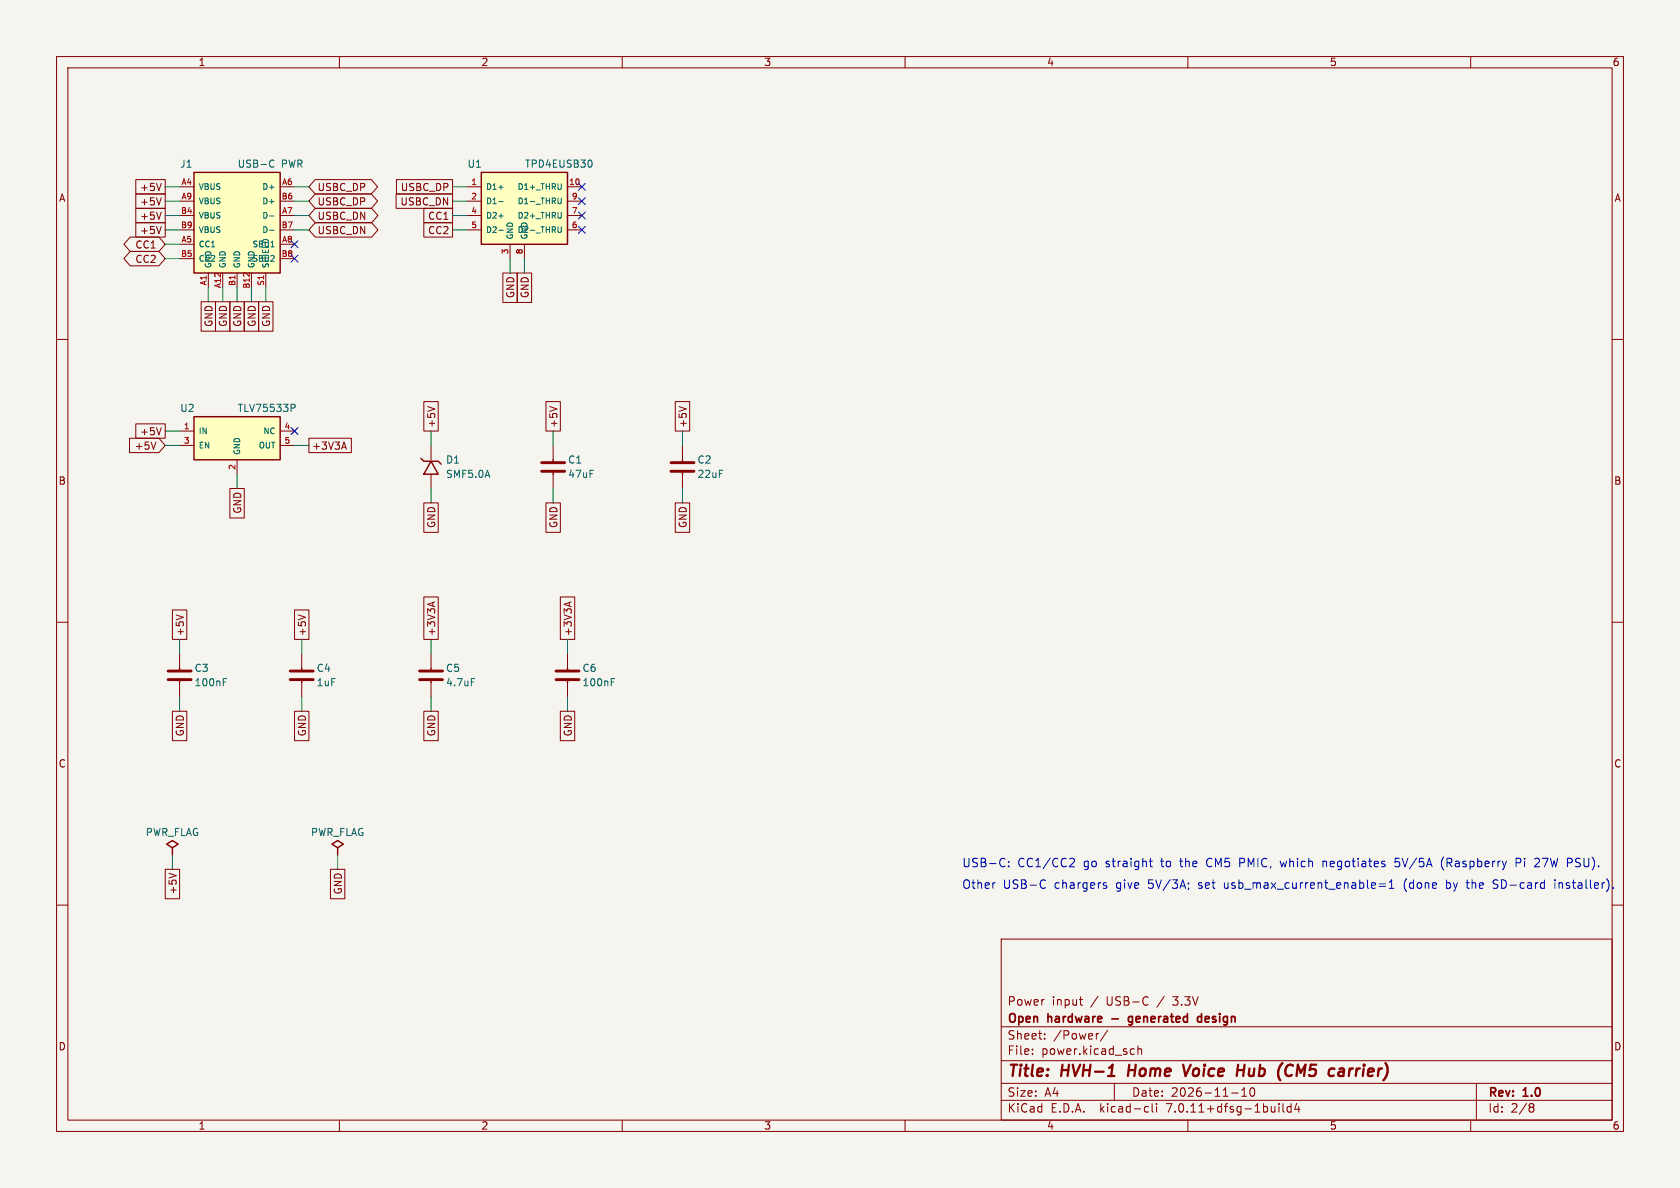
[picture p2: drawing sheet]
(kicad_sch (version 20230121) (generator eeschema)
 (paper "A4")
 (title_block (title "HVH-1 Home Voice Hub (CM5 carrier)") (date "2026-11-10") (rev "1.0") (company "Open hardware - generated design")
  (comment 1 "Power input / USB-C / 3.3V") (comment 2 ""))
 (lib_symbols
  (symbol "hvh:C" (pin_numbers hide) (pin_names (offset 0) hide) (in_bom yes) (on_board yes)
   (property "Reference" "C" (at 2.54 1.31 0) (effects (font (size 1.27 1.27)) (justify left)))
   (property "Value" "C" (at 2.54 -1.31 0) (effects (font (size 1.27 1.27)) (justify left)))
   (property "Footprint" "" (at 0 0 0) (effects (font (size 1.27 1.27)) hide))
   (property "Datasheet" "" (at 0 0 0) (effects (font (size 1.27 1.27)) hide))
   (symbol "C_0_1"
    (polyline (pts (xy -2.032 0.762) (xy 2.032 0.762)) (stroke (width 0.508) (type default)) (fill (type none)))
    (polyline (pts (xy -2.032 -0.762) (xy 2.032 -0.762)) (stroke (width 0.508) (type default)) (fill (type none)))
    (polyline (pts (xy 0 1.27) (xy 0 0.762)) (stroke (width 0.254) (type default)) (fill (type none)))
    (polyline (pts (xy 0 -0.762) (xy 0 -1.27)) (stroke (width 0.254) (type default)) (fill (type none))))
   (symbol "C_1_1"
    (pin passive line (at 0.00 3.81 270) (length 2.54) (name "~" (effects (font (size 1.016 1.016)))) (number "1" (effects (font (size 1.016 1.016)))))
    (pin passive line (at 0.00 -3.81 90) (length 2.54) (name "~" (effects (font (size 1.016 1.016)))) (number "2" (effects (font (size 1.016 1.016)))))))
  (symbol "hvh:PWR_FLAG" (power) (pin_numbers hide) (pin_names (offset 0) hide) (in_bom yes) (on_board yes)
   (property "Reference" "#FLG" (at 2.54 0.040000000000000036 0) (effects (font (size 1.27 1.27)) (justify left)))
   (property "Value" "PWR_FLAG" (at 2.54 -0.040000000000000036 0) (effects (font (size 1.27 1.27)) (justify left)))
   (property "Footprint" "" (at 0 0 0) (effects (font (size 1.27 1.27)) hide))
   (property "Datasheet" "" (at 0 0 0) (effects (font (size 1.27 1.27)) hide))
   (symbol "PWR_FLAG_0_1"
    (polyline (pts (xy 0 0) (xy 0 1.27) (xy -1.016 1.905) (xy 0 2.54) (xy 1.016 1.905) (xy 0 1.27)) (stroke (width 0.254) (type default)) (fill (type none))))
   (symbol "PWR_FLAG_1_1"
    (pin power_out line (at 0.00 0.00 90) (length 0) hide (name "pwr" (effects (font (size 1.016 1.016)))) (number "1" (effects (font (size 1.016 1.016)))))))
  (symbol "hvh:TLV75533" (pin_names (offset 0.762)) (in_bom yes) (on_board yes)
   (property "Reference" "U" (at -7.619999999999999 5.58 0) (effects (font (size 1.27 1.27)) (justify left)))
   (property "Value" "TLV75533" (at -7.619999999999999 -5.58 0) (effects (font (size 1.27 1.27)) (justify left)))
   (property "Footprint" "" (at 0 0 0) (effects (font (size 1.27 1.27)) hide))
   (property "Datasheet" "" (at 0 0 0) (effects (font (size 1.27 1.27)) hide))
   (symbol "TLV75533_0_1"
    (rectangle (start -7.62 3.81) (end 7.62 -3.81) (stroke (width 0.254) (type default)) (fill (type background))))
   (symbol "TLV75533_1_1"
    (pin power_in line (at -10.16 1.27 0) (length 2.54) (name "IN" (effects (font (size 1.016 1.016)))) (number "1" (effects (font (size 1.016 1.016)))))
    (pin input line (at -10.16 -1.27 0) (length 2.54) (name "EN" (effects (font (size 1.016 1.016)))) (number "3" (effects (font (size 1.016 1.016)))))
    (pin power_in line (at 0.00 -6.35 90) (length 2.54) (name "GND" (effects (font (size 1.016 1.016)))) (number "2" (effects (font (size 1.016 1.016)))))
    (pin no_connect line (at 10.16 1.27 180) (length 2.54) (name "NC" (effects (font (size 1.016 1.016)))) (number "4" (effects (font (size 1.016 1.016)))))
    (pin power_out line (at 10.16 -1.27 180) (length 2.54) (name "OUT" (effects (font (size 1.016 1.016)))) (number "5" (effects (font (size 1.016 1.016)))))))
  (symbol "hvh:TPD4EUSB30" (pin_names (offset 0.762)) (in_bom yes) (on_board yes)
   (property "Reference" "U" (at -7.62 8.12 0) (effects (font (size 1.27 1.27)) (justify left)))
   (property "Value" "TPD4EUSB30" (at -7.62 -8.12 0) (effects (font (size 1.27 1.27)) (justify left)))
   (property "Footprint" "" (at 0 0 0) (effects (font (size 1.27 1.27)) hide))
   (property "Datasheet" "" (at 0 0 0) (effects (font (size 1.27 1.27)) hide))
   (symbol "TPD4EUSB30_0_1"
    (rectangle (start -7.62 6.35) (end 7.62 -6.35) (stroke (width 0.254) (type default)) (fill (type background))))
   (symbol "TPD4EUSB30_1_1"
    (pin passive line (at -10.16 3.81 0) (length 2.54) (name "D1+" (effects (font (size 1.016 1.016)))) (number "1" (effects (font (size 1.016 1.016)))))
    (pin passive line (at 10.16 3.81 180) (length 2.54) (name "D1+_THRU" (effects (font (size 1.016 1.016)))) (number "10" (effects (font (size 1.016 1.016)))))
    (pin passive line (at -10.16 1.27 0) (length 2.54) (name "D1-" (effects (font (size 1.016 1.016)))) (number "2" (effects (font (size 1.016 1.016)))))
    (pin passive line (at 10.16 1.27 180) (length 2.54) (name "D1-_THRU" (effects (font (size 1.016 1.016)))) (number "9" (effects (font (size 1.016 1.016)))))
    (pin passive line (at -10.16 -1.27 0) (length 2.54) (name "D2+" (effects (font (size 1.016 1.016)))) (number "4" (effects (font (size 1.016 1.016)))))
    (pin passive line (at 10.16 -1.27 180) (length 2.54) (name "D2+_THRU" (effects (font (size 1.016 1.016)))) (number "7" (effects (font (size 1.016 1.016)))))
    (pin passive line (at -10.16 -3.81 0) (length 2.54) (name "D2-" (effects (font (size 1.016 1.016)))) (number "5" (effects (font (size 1.016 1.016)))))
    (pin passive line (at 10.16 -3.81 180) (length 2.54) (name "D2-_THRU" (effects (font (size 1.016 1.016)))) (number "6" (effects (font (size 1.016 1.016)))))
    (pin power_in line (at -2.54 -8.89 90) (length 2.54) (name "GND" (effects (font (size 1.016 1.016)))) (number "3" (effects (font (size 1.016 1.016)))))
    (pin passive line (at 0.00 -8.89 90) (length 2.54) (name "GND" (effects (font (size 1.016 1.016)))) (number "8" (effects (font (size 1.016 1.016)))))))
  (symbol "hvh:TVS" (pin_numbers hide) (pin_names (offset 0) hide) (in_bom yes) (on_board yes)
   (property "Reference" "D" (at 2.54 1.31 0) (effects (font (size 1.27 1.27)) (justify left)))
   (property "Value" "TVS" (at 2.54 -1.31 0) (effects (font (size 1.27 1.27)) (justify left)))
   (property "Footprint" "" (at 0 0 0) (effects (font (size 1.27 1.27)) hide))
   (property "Datasheet" "" (at 0 0 0) (effects (font (size 1.27 1.27)) hide))
   (symbol "TVS_0_1"
    (polyline (pts (xy -1.27 -1.27) (xy 1.27 -1.27) (xy 0 1.016) (xy -1.27 -1.27)) (stroke (width 0.254) (type default)) (fill (type none)))
    (polyline (pts (xy -1.778 1.524) (xy -1.27 1.016) (xy 1.27 1.016) (xy 1.778 0.508)) (stroke (width 0.254) (type default)) (fill (type none))))
   (symbol "TVS_1_1"
    (pin passive line (at 0.00 3.81 270) (length 2.54) (name "~" (effects (font (size 1.016 1.016)))) (number "1" (effects (font (size 1.016 1.016)))))
    (pin passive line (at 0.00 -3.81 90) (length 2.54) (name "~" (effects (font (size 1.016 1.016)))) (number "2" (effects (font (size 1.016 1.016)))))))
  (symbol "hvh:USBC" (pin_names (offset 0.762)) (in_bom yes) (on_board yes)
   (property "Reference" "J" (at -7.62 10.66 0) (effects (font (size 1.27 1.27)) (justify left)))
   (property "Value" "USBC" (at -7.62 -10.66 0) (effects (font (size 1.27 1.27)) (justify left)))
   (property "Footprint" "" (at 0 0 0) (effects (font (size 1.27 1.27)) hide))
   (property "Datasheet" "" (at 0 0 0) (effects (font (size 1.27 1.27)) hide))
   (symbol "USBC_0_1"
    (rectangle (start -7.62 8.89) (end 7.62 -8.89) (stroke (width 0.254) (type default)) (fill (type background))))
   (symbol "USBC_1_1"
    (pin passive line (at -10.16 6.35 0) (length 2.54) (name "VBUS" (effects (font (size 1.016 1.016)))) (number "A4" (effects (font (size 1.016 1.016)))))
    (pin passive line (at -10.16 3.81 0) (length 2.54) (name "VBUS" (effects (font (size 1.016 1.016)))) (number "A9" (effects (font (size 1.016 1.016)))))
    (pin passive line (at -10.16 1.27 0) (length 2.54) (name "VBUS" (effects (font (size 1.016 1.016)))) (number "B4" (effects (font (size 1.016 1.016)))))
    (pin passive line (at -10.16 -1.27 0) (length 2.54) (name "VBUS" (effects (font (size 1.016 1.016)))) (number "B9" (effects (font (size 1.016 1.016)))))
    (pin bidirectional line (at -10.16 -3.81 0) (length 2.54) (name "CC1" (effects (font (size 1.016 1.016)))) (number "A5" (effects (font (size 1.016 1.016)))))
    (pin bidirectional line (at -10.16 -6.35 0) (length 2.54) (name "CC2" (effects (font (size 1.016 1.016)))) (number "B5" (effects (font (size 1.016 1.016)))))
    (pin bidirectional line (at 10.16 6.35 180) (length 2.54) (name "D+" (effects (font (size 1.016 1.016)))) (number "A6" (effects (font (size 1.016 1.016)))))
    (pin bidirectional line (at 10.16 3.81 180) (length 2.54) (name "D+" (effects (font (size 1.016 1.016)))) (number "B6" (effects (font (size 1.016 1.016)))))
    (pin bidirectional line (at 10.16 1.27 180) (length 2.54) (name "D-" (effects (font (size 1.016 1.016)))) (number "A7" (effects (font (size 1.016 1.016)))))
    (pin bidirectional line (at 10.16 -1.27 180) (length 2.54) (name "D-" (effects (font (size 1.016 1.016)))) (number "B7" (effects (font (size 1.016 1.016)))))
    (pin bidirectional line (at 10.16 -3.81 180) (length 2.54) (name "SBU1" (effects (font (size 1.016 1.016)))) (number "A8" (effects (font (size 1.016 1.016)))))
    (pin bidirectional line (at 10.16 -6.35 180) (length 2.54) (name "SBU2" (effects (font (size 1.016 1.016)))) (number "B8" (effects (font (size 1.016 1.016)))))
    (pin passive line (at -5.08 -11.43 90) (length 2.54) (name "GND" (effects (font (size 1.016 1.016)))) (number "A1" (effects (font (size 1.016 1.016)))))
    (pin passive line (at -2.54 -11.43 90) (length 2.54) (name "GND" (effects (font (size 1.016 1.016)))) (number "A12" (effects (font (size 1.016 1.016)))))
    (pin passive line (at 0.00 -11.43 90) (length 2.54) (name "GND" (effects (font (size 1.016 1.016)))) (number "B1" (effects (font (size 1.016 1.016)))))
    (pin passive line (at 2.54 -11.43 90) (length 2.54) (name "GND" (effects (font (size 1.016 1.016)))) (number "B12" (effects (font (size 1.016 1.016)))))
    (pin passive line (at 5.08 -11.43 90) (length 2.54) (name "SHIELD" (effects (font (size 1.016 1.016)))) (number "S1" (effects (font (size 1.016 1.016))))))))
 (symbol (lib_id "hvh:USBC") (at 41.91 39.37 0) (unit 1) (in_bom yes) (on_board yes) (dnp no)
  (property "Reference" "J1" (at 31.75 28.98 0) (effects (font (size 1.27 1.27)) (justify left)))
  (property "Value" "USB-C PWR" (at 41.91 28.98 0) (effects (font (size 1.27 1.27)) (justify left)))
  (property "Footprint" "Connector_USB:USB_C_Receptacle_HRO_TYPE-C-31-M-12" (at 41.91 39.37 0) (effects (font (size 1.27 1.27)) (justify left) hide))
  (property "Datasheet" "" (at 41.91 39.37 0) (effects (font (size 1.27 1.27)) (justify left) hide))
  (property "LCSC" "C165948" (at 41.91 39.37 0) (effects (font (size 1.27 1.27)) (justify left) hide))
  (property "MPN" "TYPE-C-31-M-12" (at 41.91 39.37 0) (effects (font (size 1.27 1.27)) (justify left) hide))
  (property "Manufacturer" "Korean Hroparts" (at 41.91 39.37 0) (effects (font (size 1.27 1.27)) (justify left) hide))
  (property "Description" "USB-C receptacle 16P" (at 41.91 39.37 0) (effects (font (size 1.27 1.27)) (justify left) hide)) (pin "A4") (pin "A9") (pin "B4") (pin "B9") (pin "A5") (pin "B5") (pin "A6") (pin "B6") (pin "A7") (pin "B7") (pin "A8") (pin "B8") (pin "A1") (pin "A12") (pin "B1") (pin "B12") (pin "S1"))
 (wire (pts (xy 31.75 33.02) (xy 29.21 33.02)) (stroke (width 0) (type default)))
 (global_label "+5V" (shape passive) (at 29.21 33.02 180) (fields_autoplaced) (effects (font (size 1.27 1.27)) (justify right))
  (property "Intersheetrefs" "${INTERSHEET_REFS}" (at 29.21 33.02 0) (effects (font (size 1.27 1.27)) hide)))
 (wire (pts (xy 31.75 35.56) (xy 29.21 35.56)) (stroke (width 0) (type default)))
 (global_label "+5V" (shape passive) (at 29.21 35.56 180) (fields_autoplaced) (effects (font (size 1.27 1.27)) (justify right))
  (property "Intersheetrefs" "${INTERSHEET_REFS}" (at 29.21 35.56 0) (effects (font (size 1.27 1.27)) hide)))
 (wire (pts (xy 31.75 38.1) (xy 29.21 38.1)) (stroke (width 0) (type default)))
 (global_label "+5V" (shape passive) (at 29.21 38.1 180) (fields_autoplaced) (effects (font (size 1.27 1.27)) (justify right))
  (property "Intersheetrefs" "${INTERSHEET_REFS}" (at 29.21 38.1 0) (effects (font (size 1.27 1.27)) hide)))
 (wire (pts (xy 31.75 40.64) (xy 29.21 40.64)) (stroke (width 0) (type default)))
 (global_label "+5V" (shape passive) (at 29.21 40.64 180) (fields_autoplaced) (effects (font (size 1.27 1.27)) (justify right))
  (property "Intersheetrefs" "${INTERSHEET_REFS}" (at 29.21 40.64 0) (effects (font (size 1.27 1.27)) hide)))
 (wire (pts (xy 31.75 43.18) (xy 29.21 43.18)) (stroke (width 0) (type default)))
 (global_label "CC1" (shape bidirectional) (at 29.21 43.18 180) (fields_autoplaced) (effects (font (size 1.27 1.27)) (justify right))
  (property "Intersheetrefs" "${INTERSHEET_REFS}" (at 29.21 43.18 0) (effects (font (size 1.27 1.27)) hide)))
 (wire (pts (xy 31.75 45.72) (xy 29.21 45.72)) (stroke (width 0) (type default)))
 (global_label "CC2" (shape bidirectional) (at 29.21 45.72 180) (fields_autoplaced) (effects (font (size 1.27 1.27)) (justify right))
  (property "Intersheetrefs" "${INTERSHEET_REFS}" (at 29.21 45.72 0) (effects (font (size 1.27 1.27)) hide)))
 (wire (pts (xy 52.07 33.02) (xy 54.61 33.02)) (stroke (width 0) (type default)))
 (global_label "USBC_DP" (shape bidirectional) (at 54.61 33.02 0) (fields_autoplaced) (effects (font (size 1.27 1.27)) (justify left))
  (property "Intersheetrefs" "${INTERSHEET_REFS}" (at 54.61 33.02 0) (effects (font (size 1.27 1.27)) hide)))
 (wire (pts (xy 52.07 35.56) (xy 54.61 35.56)) (stroke (width 0) (type default)))
 (global_label "USBC_DP" (shape bidirectional) (at 54.61 35.56 0) (fields_autoplaced) (effects (font (size 1.27 1.27)) (justify left))
  (property "Intersheetrefs" "${INTERSHEET_REFS}" (at 54.61 35.56 0) (effects (font (size 1.27 1.27)) hide)))
 (wire (pts (xy 52.07 38.1) (xy 54.61 38.1)) (stroke (width 0) (type default)))
 (global_label "USBC_DN" (shape bidirectional) (at 54.61 38.1 0) (fields_autoplaced) (effects (font (size 1.27 1.27)) (justify left))
  (property "Intersheetrefs" "${INTERSHEET_REFS}" (at 54.61 38.1 0) (effects (font (size 1.27 1.27)) hide)))
 (wire (pts (xy 52.07 40.64) (xy 54.61 40.64)) (stroke (width 0) (type default)))
 (global_label "USBC_DN" (shape bidirectional) (at 54.61 40.64 0) (fields_autoplaced) (effects (font (size 1.27 1.27)) (justify left))
  (property "Intersheetrefs" "${INTERSHEET_REFS}" (at 54.61 40.64 0) (effects (font (size 1.27 1.27)) hide)))
 (no_connect (at 52.07 43.18))
 (no_connect (at 52.07 45.72))
 (wire (pts (xy 36.83 50.8) (xy 36.83 53.34)) (stroke (width 0) (type default)))
 (global_label "GND" (shape passive) (at 36.83 53.34 270) (fields_autoplaced) (effects (font (size 1.27 1.27)) (justify right))
  (property "Intersheetrefs" "${INTERSHEET_REFS}" (at 36.83 53.34 0) (effects (font (size 1.27 1.27)) hide)))
 (wire (pts (xy 39.37 50.8) (xy 39.37 53.34)) (stroke (width 0) (type default)))
 (global_label "GND" (shape passive) (at 39.37 53.34 270) (fields_autoplaced) (effects (font (size 1.27 1.27)) (justify right))
  (property "Intersheetrefs" "${INTERSHEET_REFS}" (at 39.37 53.34 0) (effects (font (size 1.27 1.27)) hide)))
 (wire (pts (xy 41.91 50.8) (xy 41.91 53.34)) (stroke (width 0) (type default)))
 (global_label "GND" (shape passive) (at 41.91 53.34 270) (fields_autoplaced) (effects (font (size 1.27 1.27)) (justify right))
  (property "Intersheetrefs" "${INTERSHEET_REFS}" (at 41.91 53.34 0) (effects (font (size 1.27 1.27)) hide)))
 (wire (pts (xy 44.45 50.8) (xy 44.45 53.34)) (stroke (width 0) (type default)))
 (global_label "GND" (shape passive) (at 44.45 53.34 270) (fields_autoplaced) (effects (font (size 1.27 1.27)) (justify right))
  (property "Intersheetrefs" "${INTERSHEET_REFS}" (at 44.45 53.34 0) (effects (font (size 1.27 1.27)) hide)))
 (wire (pts (xy 46.99 50.8) (xy 46.99 53.34)) (stroke (width 0) (type default)))
 (global_label "GND" (shape passive) (at 46.99 53.34 270) (fields_autoplaced) (effects (font (size 1.27 1.27)) (justify right))
  (property "Intersheetrefs" "${INTERSHEET_REFS}" (at 46.99 53.34 0) (effects (font (size 1.27 1.27)) hide)))
 (symbol (lib_id "hvh:TPD4EUSB30") (at 92.71 36.83 0) (unit 1) (in_bom yes) (on_board yes) (dnp no)
  (property "Reference" "U1" (at 82.55 28.98 0) (effects (font (size 1.27 1.27)) (justify left)))
  (property "Value" "TPD4EUSB30" (at 92.71 28.98 0) (effects (font (size 1.27 1.27)) (justify left)))
  (property "Footprint" "Package_SON:USON-10_2.5x1.0mm_P0.5mm" (at 92.71 36.83 0) (effects (font (size 1.27 1.27)) (justify left) hide))
  (property "Datasheet" "" (at 92.71 36.83 0) (effects (font (size 1.27 1.27)) (justify left) hide))
  (property "LCSC" "C90627" (at 92.71 36.83 0) (effects (font (size 1.27 1.27)) (justify left) hide))
  (property "MPN" "TPD4EUSB30DQAR" (at 92.71 36.83 0) (effects (font (size 1.27 1.27)) (justify left) hide))
  (property "Manufacturer" "Texas Instruments" (at 92.71 36.83 0) (effects (font (size 1.27 1.27)) (justify left) hide))
  (property "Description" "4-ch low-cap ESD (USB3/Ethernet)" (at 92.71 36.83 0) (effects (font (size 1.27 1.27)) (justify left) hide)) (pin "1") (pin "10") (pin "2") (pin "9") (pin "4") (pin "7") (pin "5") (pin "6") (pin "3") (pin "8"))
 (wire (pts (xy 82.55 33.02) (xy 80.01 33.02)) (stroke (width 0) (type default)))
 (global_label "USBC_DP" (shape passive) (at 80.01 33.02 180) (fields_autoplaced) (effects (font (size 1.27 1.27)) (justify right))
  (property "Intersheetrefs" "${INTERSHEET_REFS}" (at 80.01 33.02 0) (effects (font (size 1.27 1.27)) hide)))
 (no_connect (at 102.87 33.02))
 (wire (pts (xy 82.55 35.56) (xy 80.01 35.56)) (stroke (width 0) (type default)))
 (global_label "USBC_DN" (shape passive) (at 80.01 35.56 180) (fields_autoplaced) (effects (font (size 1.27 1.27)) (justify right))
  (property "Intersheetrefs" "${INTERSHEET_REFS}" (at 80.01 35.56 0) (effects (font (size 1.27 1.27)) hide)))
 (no_connect (at 102.87 35.56))
 (wire (pts (xy 82.55 38.1) (xy 80.01 38.1)) (stroke (width 0) (type default)))
 (global_label "CC1" (shape passive) (at 80.01 38.1 180) (fields_autoplaced) (effects (font (size 1.27 1.27)) (justify right))
  (property "Intersheetrefs" "${INTERSHEET_REFS}" (at 80.01 38.1 0) (effects (font (size 1.27 1.27)) hide)))
 (no_connect (at 102.87 38.1))
 (wire (pts (xy 82.55 40.64) (xy 80.01 40.64)) (stroke (width 0) (type default)))
 (global_label "CC2" (shape passive) (at 80.01 40.64 180) (fields_autoplaced) (effects (font (size 1.27 1.27)) (justify right))
  (property "Intersheetrefs" "${INTERSHEET_REFS}" (at 80.01 40.64 0) (effects (font (size 1.27 1.27)) hide)))
 (no_connect (at 102.87 40.64))
 (wire (pts (xy 90.17 45.72) (xy 90.17 48.26)) (stroke (width 0) (type default)))
 (global_label "GND" (shape passive) (at 90.17 48.26 270) (fields_autoplaced) (effects (font (size 1.27 1.27)) (justify right))
  (property "Intersheetrefs" "${INTERSHEET_REFS}" (at 90.17 48.26 0) (effects (font (size 1.27 1.27)) hide)))
 (wire (pts (xy 92.71 45.72) (xy 92.71 48.26)) (stroke (width 0) (type default)))
 (global_label "GND" (shape passive) (at 92.71 48.26 270) (fields_autoplaced) (effects (font (size 1.27 1.27)) (justify right))
  (property "Intersheetrefs" "${INTERSHEET_REFS}" (at 92.71 48.26 0) (effects (font (size 1.27 1.27)) hide)))
 (symbol (lib_id "hvh:TLV75533") (at 41.91 77.47 0) (unit 1) (in_bom yes) (on_board yes) (dnp no)
  (property "Reference" "U2" (at 31.75 72.16 0) (effects (font (size 1.27 1.27)) (justify left)))
  (property "Value" "TLV75533P" (at 41.91 72.16 0) (effects (font (size 1.27 1.27)) (justify left)))
  (property "Footprint" "Package_TO_SOT_SMD:SOT-23-5" (at 41.91 77.47 0) (effects (font (size 1.27 1.27)) (justify left) hide))
  (property "Datasheet" "" (at 41.91 77.47 0) (effects (font (size 1.27 1.27)) (justify left) hide))
  (property "LCSC" "C404027" (at 41.91 77.47 0) (effects (font (size 1.27 1.27)) (justify left) hide))
  (property "MPN" "TLV75533PDBVR" (at 41.91 77.47 0) (effects (font (size 1.27 1.27)) (justify left) hide))
  (property "Manufacturer" "Texas Instruments" (at 41.91 77.47 0) (effects (font (size 1.27 1.27)) (justify left) hide))
  (property "Description" "LDO 3.3V 500mA" (at 41.91 77.47 0) (effects (font (size 1.27 1.27)) (justify left) hide)) (pin "1") (pin "3") (pin "2") (pin "4") (pin "5"))
 (wire (pts (xy 31.75 76.2) (xy 29.21 76.2)) (stroke (width 0) (type default)))
 (global_label "+5V" (shape passive) (at 29.21 76.2 180) (fields_autoplaced) (effects (font (size 1.27 1.27)) (justify right))
  (property "Intersheetrefs" "${INTERSHEET_REFS}" (at 29.21 76.2 0) (effects (font (size 1.27 1.27)) hide)))
 (wire (pts (xy 31.75 78.74) (xy 29.21 78.74)) (stroke (width 0) (type default)))
 (global_label "+5V" (shape input) (at 29.21 78.74 180) (fields_autoplaced) (effects (font (size 1.27 1.27)) (justify right))
  (property "Intersheetrefs" "${INTERSHEET_REFS}" (at 29.21 78.74 0) (effects (font (size 1.27 1.27)) hide)))
 (wire (pts (xy 41.91 83.82) (xy 41.91 86.36)) (stroke (width 0) (type default)))
 (global_label "GND" (shape passive) (at 41.91 86.36 270) (fields_autoplaced) (effects (font (size 1.27 1.27)) (justify right))
  (property "Intersheetrefs" "${INTERSHEET_REFS}" (at 41.91 86.36 0) (effects (font (size 1.27 1.27)) hide)))
 (no_connect (at 52.07 76.2))
 (wire (pts (xy 52.07 78.74) (xy 54.61 78.74)) (stroke (width 0) (type default)))
 (global_label "+3V3A" (shape passive) (at 54.61 78.74 0) (fields_autoplaced) (effects (font (size 1.27 1.27)) (justify left))
  (property "Intersheetrefs" "${INTERSHEET_REFS}" (at 54.61 78.74 0) (effects (font (size 1.27 1.27)) hide)))
 (symbol (lib_id "hvh:TVS") (at 76.2 82.55 0) (unit 1) (in_bom yes) (on_board yes) (dnp no)
  (property "Reference" "D1" (at 78.74 81.28 0) (effects (font (size 1.27 1.27)) (justify left)))
  (property "Value" "SMF5.0A" (at 78.74 83.82 0) (effects (font (size 1.27 1.27)) (justify left)))
  (property "Footprint" "Diode_SMD:D_SMF" (at 76.20 82.55 0) (effects (font (size 1.27 1.27)) (justify left) hide))
  (property "Datasheet" "" (at 76.20 82.55 0) (effects (font (size 1.27 1.27)) (justify left) hide))
  (property "LCSC" "C193402" (at 76.20 82.55 0) (effects (font (size 1.27 1.27)) (justify left) hide))
  (property "MPN" "SMF5.0A" (at 76.20 82.55 0) (effects (font (size 1.27 1.27)) (justify left) hide))
  (property "Manufacturer" "LGE/various" (at 76.20 82.55 0) (effects (font (size 1.27 1.27)) (justify left) hide))
  (property "Description" "TVS 5V unidirectional 200W SOD-123FL" (at 76.20 82.55 0) (effects (font (size 1.27 1.27)) (justify left) hide)) (pin "1") (pin "2"))
 (wire (pts (xy 76.2 78.74) (xy 76.2 76.2)) (stroke (width 0) (type default)))
 (global_label "+5V" (shape passive) (at 76.2 76.2 90) (fields_autoplaced) (effects (font (size 1.27 1.27)) (justify left))
  (property "Intersheetrefs" "${INTERSHEET_REFS}" (at 76.2 76.2 0) (effects (font (size 1.27 1.27)) hide)))
 (wire (pts (xy 76.2 86.36) (xy 76.2 88.9)) (stroke (width 0) (type default)))
 (global_label "GND" (shape passive) (at 76.2 88.9 270) (fields_autoplaced) (effects (font (size 1.27 1.27)) (justify right))
  (property "Intersheetrefs" "${INTERSHEET_REFS}" (at 76.2 88.9 0) (effects (font (size 1.27 1.27)) hide)))
 (symbol (lib_id "hvh:C") (at 97.79 82.55 0) (unit 1) (in_bom yes) (on_board yes) (dnp no)
  (property "Reference" "C1" (at 100.33 81.28 0) (effects (font (size 1.27 1.27)) (justify left)))
  (property "Value" "47uF" (at 100.33 83.82 0) (effects (font (size 1.27 1.27)) (justify left)))
  (property "Footprint" "Capacitor_SMD:C_1206_3216Metric" (at 97.79 82.55 0) (effects (font (size 1.27 1.27)) (justify left) hide))
  (property "Datasheet" "" (at 97.79 82.55 0) (effects (font (size 1.27 1.27)) (justify left) hide))
  (property "LCSC" "C68361" (at 97.79 82.55 0) (effects (font (size 1.27 1.27)) (justify left) hide))
  (property "MPN" "CL31A476MQHNNNE" (at 97.79 82.55 0) (effects (font (size 1.27 1.27)) (justify left) hide))
  (property "Manufacturer" "Samsung" (at 97.79 82.55 0) (effects (font (size 1.27 1.27)) (justify left) hide))
  (property "Description" "Cap 47uF 6.3V X5R 1206" (at 97.79 82.55 0) (effects (font (size 1.27 1.27)) (justify left) hide)) (pin "1") (pin "2"))
 (wire (pts (xy 97.79 78.74) (xy 97.79 76.2)) (stroke (width 0) (type default)))
 (global_label "+5V" (shape passive) (at 97.79 76.2 90) (fields_autoplaced) (effects (font (size 1.27 1.27)) (justify left))
  (property "Intersheetrefs" "${INTERSHEET_REFS}" (at 97.79 76.2 0) (effects (font (size 1.27 1.27)) hide)))
 (wire (pts (xy 97.79 86.36) (xy 97.79 88.9)) (stroke (width 0) (type default)))
 (global_label "GND" (shape passive) (at 97.79 88.9 270) (fields_autoplaced) (effects (font (size 1.27 1.27)) (justify right))
  (property "Intersheetrefs" "${INTERSHEET_REFS}" (at 97.79 88.9 0) (effects (font (size 1.27 1.27)) hide)))
 (symbol (lib_id "hvh:C") (at 120.65 82.55 0) (unit 1) (in_bom yes) (on_board yes) (dnp no)
  (property "Reference" "C2" (at 123.19 81.28 0) (effects (font (size 1.27 1.27)) (justify left)))
  (property "Value" "22uF" (at 123.19 83.82 0) (effects (font (size 1.27 1.27)) (justify left)))
  (property "Footprint" "Capacitor_SMD:C_0805_2012Metric" (at 120.65 82.55 0) (effects (font (size 1.27 1.27)) (justify left) hide))
  (property "Datasheet" "" (at 120.65 82.55 0) (effects (font (size 1.27 1.27)) (justify left) hide))
  (property "LCSC" "C45783" (at 120.65 82.55 0) (effects (font (size 1.27 1.27)) (justify left) hide))
  (property "MPN" "CL21A226MAQNNNE" (at 120.65 82.55 0) (effects (font (size 1.27 1.27)) (justify left) hide))
  (property "Manufacturer" "Samsung" (at 120.65 82.55 0) (effects (font (size 1.27 1.27)) (justify left) hide))
  (property "Description" "Cap 22uF 25V X5R 0805" (at 120.65 82.55 0) (effects (font (size 1.27 1.27)) (justify left) hide)) (pin "1") (pin "2"))
 (wire (pts (xy 120.65 78.74) (xy 120.65 76.2)) (stroke (width 0) (type default)))
 (global_label "+5V" (shape passive) (at 120.65 76.2 90) (fields_autoplaced) (effects (font (size 1.27 1.27)) (justify left))
  (property "Intersheetrefs" "${INTERSHEET_REFS}" (at 120.65 76.2 0) (effects (font (size 1.27 1.27)) hide)))
 (wire (pts (xy 120.65 86.36) (xy 120.65 88.9)) (stroke (width 0) (type default)))
 (global_label "GND" (shape passive) (at 120.65 88.9 270) (fields_autoplaced) (effects (font (size 1.27 1.27)) (justify right))
  (property "Intersheetrefs" "${INTERSHEET_REFS}" (at 120.65 88.9 0) (effects (font (size 1.27 1.27)) hide)))
 (symbol (lib_id "hvh:C") (at 31.75 119.38 0) (unit 1) (in_bom yes) (on_board yes) (dnp no)
  (property "Reference" "C3" (at 34.29 118.11 0) (effects (font (size 1.27 1.27)) (justify left)))
  (property "Value" "100nF" (at 34.29 120.65 0) (effects (font (size 1.27 1.27)) (justify left)))
  (property "Footprint" "Capacitor_SMD:C_0402_1005Metric" (at 31.75 119.38 0) (effects (font (size 1.27 1.27)) (justify left) hide))
  (property "Datasheet" "" (at 31.75 119.38 0) (effects (font (size 1.27 1.27)) (justify left) hide))
  (property "LCSC" "C1525" (at 31.75 119.38 0) (effects (font (size 1.27 1.27)) (justify left) hide))
  (property "MPN" "CL05B104KO5NNNC" (at 31.75 119.38 0) (effects (font (size 1.27 1.27)) (justify left) hide))
  (property "Manufacturer" "Samsung" (at 31.75 119.38 0) (effects (font (size 1.27 1.27)) (justify left) hide))
  (property "Description" "Cap 100nF 16V X7R 0402" (at 31.75 119.38 0) (effects (font (size 1.27 1.27)) (justify left) hide)) (pin "1") (pin "2"))
 (wire (pts (xy 31.75 115.57) (xy 31.75 113.03)) (stroke (width 0) (type default)))
 (global_label "+5V" (shape passive) (at 31.75 113.03 90) (fields_autoplaced) (effects (font (size 1.27 1.27)) (justify left))
  (property "Intersheetrefs" "${INTERSHEET_REFS}" (at 31.75 113.03 0) (effects (font (size 1.27 1.27)) hide)))
 (wire (pts (xy 31.75 123.19) (xy 31.75 125.73)) (stroke (width 0) (type default)))
 (global_label "GND" (shape passive) (at 31.75 125.73 270) (fields_autoplaced) (effects (font (size 1.27 1.27)) (justify right))
  (property "Intersheetrefs" "${INTERSHEET_REFS}" (at 31.75 125.73 0) (effects (font (size 1.27 1.27)) hide)))
 (symbol (lib_id "hvh:C") (at 53.34 119.38 0) (unit 1) (in_bom yes) (on_board yes) (dnp no)
  (property "Reference" "C4" (at 55.88 118.11 0) (effects (font (size 1.27 1.27)) (justify left)))
  (property "Value" "1uF" (at 55.88 120.65 0) (effects (font (size 1.27 1.27)) (justify left)))
  (property "Footprint" "Capacitor_SMD:C_0402_1005Metric" (at 53.34 119.38 0) (effects (font (size 1.27 1.27)) (justify left) hide))
  (property "Datasheet" "" (at 53.34 119.38 0) (effects (font (size 1.27 1.27)) (justify left) hide))
  (property "LCSC" "C52923" (at 53.34 119.38 0) (effects (font (size 1.27 1.27)) (justify left) hide))
  (property "MPN" "CL05A105KA5NQNC" (at 53.34 119.38 0) (effects (font (size 1.27 1.27)) (justify left) hide))
  (property "Manufacturer" "Samsung" (at 53.34 119.38 0) (effects (font (size 1.27 1.27)) (justify left) hide))
  (property "Description" "Cap 1uF 25V X5R 0402" (at 53.34 119.38 0) (effects (font (size 1.27 1.27)) (justify left) hide)) (pin "1") (pin "2"))
 (wire (pts (xy 53.34 115.57) (xy 53.34 113.03)) (stroke (width 0) (type default)))
 (global_label "+5V" (shape passive) (at 53.34 113.03 90) (fields_autoplaced) (effects (font (size 1.27 1.27)) (justify left))
  (property "Intersheetrefs" "${INTERSHEET_REFS}" (at 53.34 113.03 0) (effects (font (size 1.27 1.27)) hide)))
 (wire (pts (xy 53.34 123.19) (xy 53.34 125.73)) (stroke (width 0) (type default)))
 (global_label "GND" (shape passive) (at 53.34 125.73 270) (fields_autoplaced) (effects (font (size 1.27 1.27)) (justify right))
  (property "Intersheetrefs" "${INTERSHEET_REFS}" (at 53.34 125.73 0) (effects (font (size 1.27 1.27)) hide)))
 (symbol (lib_id "hvh:C") (at 76.2 119.38 0) (unit 1) (in_bom yes) (on_board yes) (dnp no)
  (property "Reference" "C5" (at 78.74 118.11 0) (effects (font (size 1.27 1.27)) (justify left)))
  (property "Value" "4.7uF" (at 78.74 120.65 0) (effects (font (size 1.27 1.27)) (justify left)))
  (property "Footprint" "Capacitor_SMD:C_0603_1608Metric" (at 76.20 119.38 0) (effects (font (size 1.27 1.27)) (justify left) hide))
  (property "Datasheet" "" (at 76.20 119.38 0) (effects (font (size 1.27 1.27)) (justify left) hide))
  (property "LCSC" "C19666" (at 76.20 119.38 0) (effects (font (size 1.27 1.27)) (justify left) hide))
  (property "MPN" "CL10A475KO8NNNC" (at 76.20 119.38 0) (effects (font (size 1.27 1.27)) (justify left) hide))
  (property "Manufacturer" "Samsung" (at 76.20 119.38 0) (effects (font (size 1.27 1.27)) (justify left) hide))
  (property "Description" "Cap 4.7uF 16V X5R 0603" (at 76.20 119.38 0) (effects (font (size 1.27 1.27)) (justify left) hide)) (pin "1") (pin "2"))
 (wire (pts (xy 76.2 115.57) (xy 76.2 113.03)) (stroke (width 0) (type default)))
 (global_label "+3V3A" (shape passive) (at 76.2 113.03 90) (fields_autoplaced) (effects (font (size 1.27 1.27)) (justify left))
  (property "Intersheetrefs" "${INTERSHEET_REFS}" (at 76.2 113.03 0) (effects (font (size 1.27 1.27)) hide)))
 (wire (pts (xy 76.2 123.19) (xy 76.2 125.73)) (stroke (width 0) (type default)))
 (global_label "GND" (shape passive) (at 76.2 125.73 270) (fields_autoplaced) (effects (font (size 1.27 1.27)) (justify right))
  (property "Intersheetrefs" "${INTERSHEET_REFS}" (at 76.2 125.73 0) (effects (font (size 1.27 1.27)) hide)))
 (symbol (lib_id "hvh:C") (at 100.33 119.38 0) (unit 1) (in_bom yes) (on_board yes) (dnp no)
  (property "Reference" "C6" (at 102.87 118.11 0) (effects (font (size 1.27 1.27)) (justify left)))
  (property "Value" "100nF" (at 102.87 120.65 0) (effects (font (size 1.27 1.27)) (justify left)))
  (property "Footprint" "Capacitor_SMD:C_0402_1005Metric" (at 100.33 119.38 0) (effects (font (size 1.27 1.27)) (justify left) hide))
  (property "Datasheet" "" (at 100.33 119.38 0) (effects (font (size 1.27 1.27)) (justify left) hide))
  (property "LCSC" "C1525" (at 100.33 119.38 0) (effects (font (size 1.27 1.27)) (justify left) hide))
  (property "MPN" "CL05B104KO5NNNC" (at 100.33 119.38 0) (effects (font (size 1.27 1.27)) (justify left) hide))
  (property "Manufacturer" "Samsung" (at 100.33 119.38 0) (effects (font (size 1.27 1.27)) (justify left) hide))
  (property "Description" "Cap 100nF 16V X7R 0402" (at 100.33 119.38 0) (effects (font (size 1.27 1.27)) (justify left) hide)) (pin "1") (pin "2"))
 (wire (pts (xy 100.33 115.57) (xy 100.33 113.03)) (stroke (width 0) (type default)))
 (global_label "+3V3A" (shape passive) (at 100.33 113.03 90) (fields_autoplaced) (effects (font (size 1.27 1.27)) (justify left))
  (property "Intersheetrefs" "${INTERSHEET_REFS}" (at 100.33 113.03 0) (effects (font (size 1.27 1.27)) hide)))
 (wire (pts (xy 100.33 123.19) (xy 100.33 125.73)) (stroke (width 0) (type default)))
 (global_label "GND" (shape passive) (at 100.33 125.73 270) (fields_autoplaced) (effects (font (size 1.27 1.27)) (justify right))
  (property "Intersheetrefs" "${INTERSHEET_REFS}" (at 100.33 125.73 0) (effects (font (size 1.27 1.27)) hide)))
 (symbol (lib_id "hvh:PWR_FLAG") (at 30.48 151.13 0) (unit 1) (in_bom no) (on_board yes) (dnp no)
  (property "Reference" "#FLG0100" (at 30.48 147.13 0) (effects (font (size 1.27 1.27)) hide))
  (property "Value" "PWR_FLAG" (at 30.48 147.13 0) (effects (font (size 1.27 1.27))))
  (property "Footprint" "" (at 30.48 151.13 0) (effects (font (size 1.27 1.27)) hide))
  (property "Datasheet" "" (at 30.48 151.13 0) (effects (font (size 1.27 1.27)) hide)) (pin "1"))
 (wire (pts (xy 30.48 151.13) (xy 30.48 153.67)) (stroke (width 0) (type default)))
 (global_label "+5V" (shape passive) (at 30.48 153.67 270) (fields_autoplaced) (effects (font (size 1.27 1.27)) (justify right))
  (property "Intersheetrefs" "${INTERSHEET_REFS}" (at 30.48 153.67 0) (effects (font (size 1.27 1.27)) hide)))
 (symbol (lib_id "hvh:PWR_FLAG") (at 59.69 151.13 0) (unit 1) (in_bom no) (on_board yes) (dnp no)
  (property "Reference" "#FLG0101" (at 59.69 147.13 0) (effects (font (size 1.27 1.27)) hide))
  (property "Value" "PWR_FLAG" (at 59.69 147.13 0) (effects (font (size 1.27 1.27))))
  (property "Footprint" "" (at 59.69 151.13 0) (effects (font (size 1.27 1.27)) hide))
  (property "Datasheet" "" (at 59.69 151.13 0) (effects (font (size 1.27 1.27)) hide)) (pin "1"))
 (wire (pts (xy 59.69 151.13) (xy 59.69 153.67)) (stroke (width 0) (type default)))
 (global_label "GND" (shape passive) (at 59.69 153.67 270) (fields_autoplaced) (effects (font (size 1.27 1.27)) (justify right))
  (property "Intersheetrefs" "${INTERSHEET_REFS}" (at 59.69 153.67 0) (effects (font (size 1.27 1.27)) hide)))
 (text "USB-C: CC1/CC2 go straight to the CM5 PMIC, which negotiates 5V/5A (Raspberry Pi 27W PSU)." (at 170 153.67 0) (effects (font (size 1.5 1.5)) (justify left bottom)))
 (text "Other USB-C chargers give 5V/3A; set usb_max_current_enable=1 (done by the SD-card installer)." (at 170 157.48 0) (effects (font (size 1.5 1.5)) (justify left bottom))))
